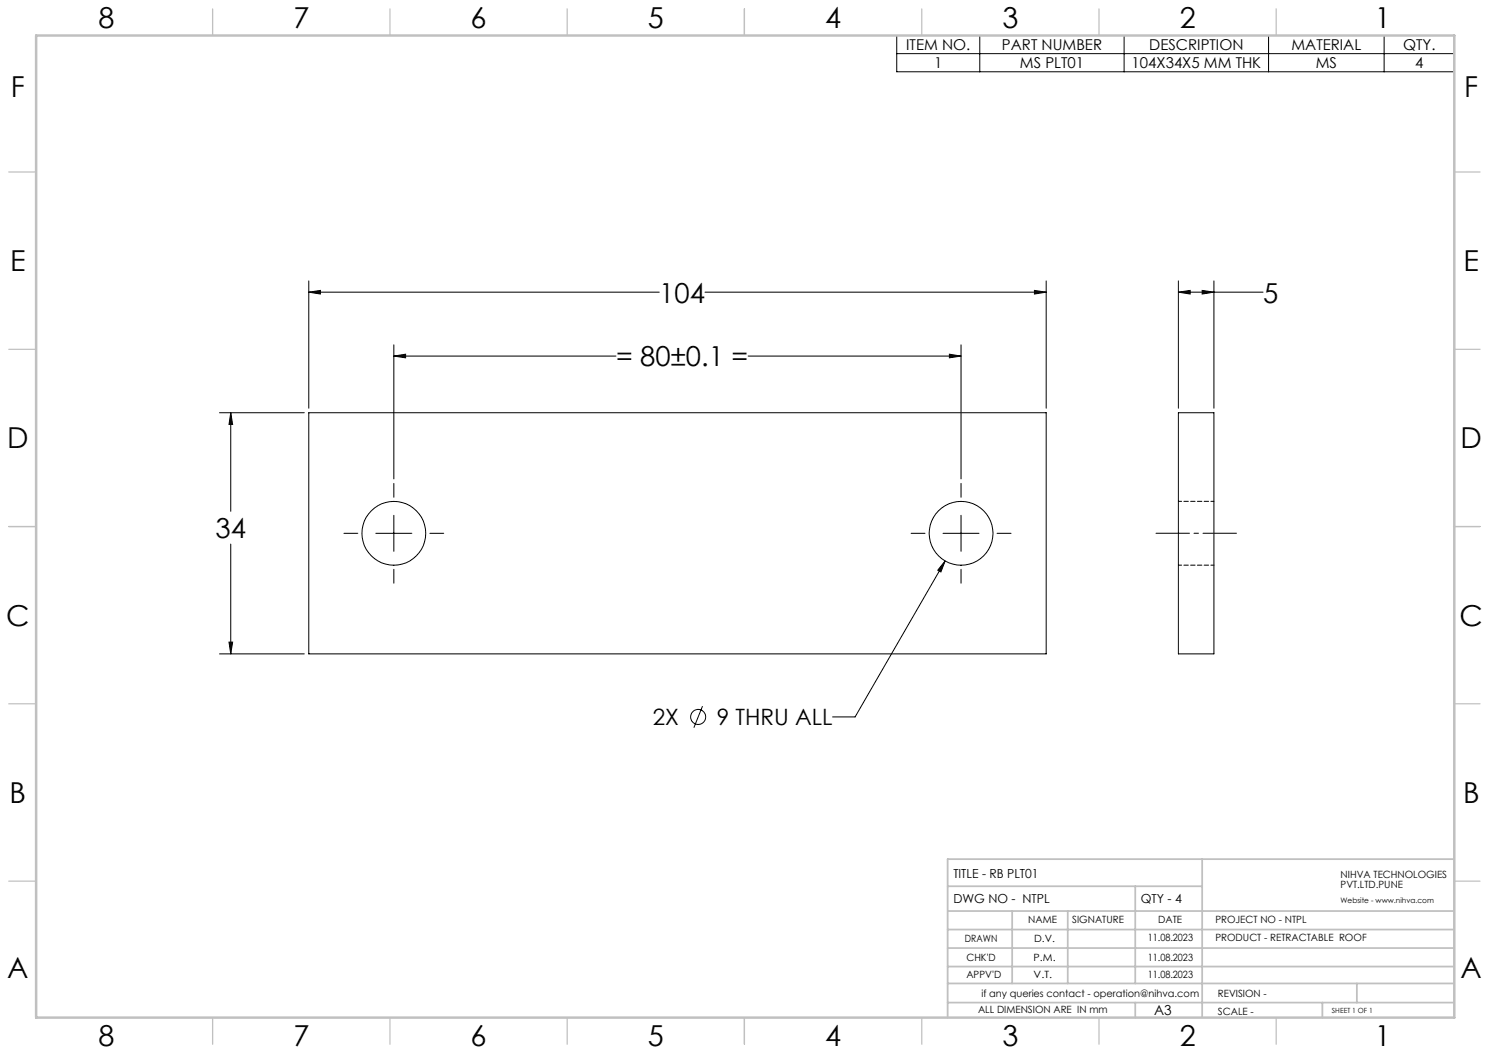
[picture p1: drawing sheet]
<svg xmlns="http://www.w3.org/2000/svg" width="420mm" height="297mm" viewBox="0 0 420 297" stroke-linecap="round" stroke-linejoin="round" font-family="sans-serif">
<g fill="none" stroke="#000" stroke-width=".28">
<path d="M252.9 10h157.3v10.2h-157.3zM252.9 15.1h157.3M276.4 10v10.2M317.1 10v10.2M357.8 10v10.2M390.4 10v10.2M87.1 79.2v35.9M295.1 79.2v35.9M332.4 79.2v35.9M342.4 79.2v35.9M87.1 82.4l3.3-.5v1zM87.1 82.4h98.8"/>
<path d="M111.1 97.3v37.8M198.9 82.4h96.2M267.8 99.9l3.3 .5-3.3 .5zM271.1 97.3v37.8M291.8 81.9l3.3 .5-3.3 .5zM332.4 82.4l3.3-.5v1zM332.4 82.4h23.9M339.1 81.9l3.3 .5-3.3 .5zM61.9 116.4h23.9M65.1 116.4l.5 3.3h-1zM65.1 116.4v27.8M87.1 116.4h208v68h-208z"/>
<path d="M111.1 100.4l3.3-.5v1zM111.1 100.4h62.6M211 100.4h60.1M332.4 116.4h10v68h-10zM111.1 136.3v4M271.1 136.3v4M65.1 153.5v30.9M97 150.4h3.9M106 150.4h10.2M111.1 145.3v10.2M121.2 150.4h4M257 150.4h3.9"/>
<path d="M266 150.4h10.2M266.6 158.2l-1.2 3.1-.9-.5zM266.6 158.2l-25.4 44h-6.4M271.1 145.3v10.2M281.2 150.4h4M111.1 160.6v3.9M271.1 160.6v3.9M61.9 184.4h23.9M64.6 181.1h1l-.5 3.3zM198.2 199.2l-2.5 6"/>
<circle cx="111.1" cy="150.4" r="9"/>
<circle cx="271.1" cy="150.4" r="9"/>
<circle cx="196.9" cy="202.2" r="2.11"/>
</g>
<path d="M326.1 150.4h22.7" fill="none" stroke="#000" stroke-width=".28" stroke-dasharray="15.2 1.3 1.3 1.3" stroke-dashoffset="5.8"/>
<g fill="none" stroke="#c0c0c0" stroke-width=".35">
<path d="M60 2.5v7.5M110 2.5v7.5M160 2.5v7.5M210 2.5v7.5M260 2.5v7.5M310 2.5v7.5M360 2.5v7.5M2.5 48.5h7.5M410 48.5h7.5M2.5 98.5h7.5M410 98.5h7.5M2.5 148.5h7.5"/>
<path d="M410 148.5h7.5M2.5 198.5h7.5M410 198.5h7.5M2.5 248.5h7.5M410 248.5h7.5M60 287v7.5M110 287v7.5M160 287v7.5M210 287v7.5M260 287v7.5M310 287v7.5M360 287v7.5"/>
</g>
<g fill="none" stroke="#c0c0c0" stroke-width=".5">
<path d="M267.3 257h142.7M267.3 250h71.8M285.5 257v20.4M301.2 257v20.4M320.2 250v27.4M339.1 242.3v44.7M410 242.3h-142.7v44.7M267.3 272.6h142.9M267.3 267.4h142.9M267.3 262.2h142.9M267.3 277.4h142.9M382.7 277.4v5.4"/>
<path d="M267.3 282.8h142.7M320.2 282.8v4.2M373 282.8v4.2"/>
</g>
<path d="M10.2 10h400v277h-400z" fill="none" stroke="#c0c0c0" stroke-width=".7"/>
<g fill="#000">
<path d="M266.6 158.2l-1.2 3.1-.9-.5z"/>
<path d="M291.8 81.9l3.3 .5-3.3 .5zM87.1 82.4l3.3-.5v1zM65.1 116.4l.5 3.3h-1zM64.6 181.1h1l-.5 3.3zM111.1 100.4l3.3-.5v1zM267.8 99.9l3.3 .5-3.3 .5zM332.4 82.4l3.3-.5v1zM339.1 81.9l3.3 .5-3.3 .5z"/>
</g>
<path d="M332.4 159.4h10M342.4 141.4h-10" fill="none" stroke="#000" stroke-width=".28" stroke-dasharray="1.3 .6" stroke-dashoffset=".4"/>
<g font-size="8.1">
<text x="27.8" y="8">8</text>
<text x="82.8" y="8">7</text>
<text x="132.8" y="8">6</text>
<text x="182.8" y="8">5</text>
<text x="232.8" y="8">4</text>
<text x="282.8" y="8">3</text>
<text x="332.8" y="8">2</text>
<text x="387.8" y="8">1</text>
<text x="3" y="27.2">F</text>
<text x="413" y="27.2">F</text>
<text x="2.8" y="76.5">E</text>
<text x="412.8" y="76.5">E</text>
<text x="2" y="126.5">D</text>
<text x="412" y="126.5">D</text>
<text x="1.7" y="176.5">C</text>
<text x="411.7" y="176.5">C</text>
<text x="2.7" y="226.5">B</text>
<text x="412.7" y="226.5">B</text>
<text x="2" y="275.7">A</text>
<text x="412" y="275.7">A</text>
<text x="27.8" y="295">8</text>
<text x="82.8" y="295">7</text>
<text x="132.8" y="295">6</text>
<text x="182.8" y="295">5</text>
<text x="232.8" y="295">4</text>
<text x="282.8" y="295">3</text>
<text x="332.8" y="295">2</text>
<text x="387.8" y="295">1</text>
</g>
<g font-size="7.8">
<text x="186" y="85.3">104</text>
<text x="356.3" y="85.3">5</text>
<text x="173.8" y="103.3">= 80±0.1 =</text>
<text x="60.8" y="151.8">34</text>
</g>
<g font-size="6.3">
<text x="184.1" y="204.6">2X</text>
<text x="202.2" y="204.6">9 THRU ALL</text>
</g>
<g font-size="4.2">
<text x="255.6" y="14.1">ITEM NO.</text>
<text x="282.6" y="14.1">PART NUMBER</text>
<text x="324.2" y="14.1">DESCRIPTION</text>
<text x="364.3" y="14.1">MATERIAL</text>
<text x="395.8" y="14.1">QTY.</text>
<text x="263.5" y="19.2">1</text>
<text x="287.7" y="19.2">MS PLT01</text>
<text x="319.2" y="19.2">104X34X5 MM THK</text>
<text x="371.1" y="19.2">MS</text>
<text x="399.2" y="19.2">4</text>
</g>
<text font-size="3.9" x="325.5" y="286.4">A3</text>
<g font-size="3.5">
<text x="268.9" y="247.6">TITLE - RB PLT01</text>
<text x="268.9" y="254.8">DWG NO - NTPL</text>
<text x="321.8" y="254.8">QTY - 4</text>
</g>
<g font-size="2.8">
<text x="378.1" y="247.6">NIHVA TECHNOLOGIES</text>
<text x="378.1" y="250.4">PVT.LTD.PUNE</text>
<text x="290" y="260.4">NAME</text>
<text x="302.4" y="260.5">SIGNATURE</text>
<text x="326.7" y="260.5">DATE</text>
<text x="342.8" y="260.5">PROJECT NO - NTPL</text>
<text x="272.2" y="265.7">DRAWN</text>
<text x="291.7" y="265.7">D.V.</text>
<text x="323.8" y="265.5">11.08.2023</text>
<text x="342.8" y="265.5">PRODUCT - RETRACTABLE ROOF</text>
<text x="272.6" y="271.1">CHK'D</text>
<text x="272.6" y="275.8">APPV'D</text>
<text x="291.6" y="271.1">P.M.</text>
<text x="291.6" y="275.8">V.T.</text>
<text x="323.8" y="271.1">11.08.2023</text>
<text x="323.8" y="275.8">11.08.2023</text>
<text x="276.8" y="281.1">if any queries contact - operation@nihva.com</text>
<text x="343.5" y="281.1">REVISION -</text>
<text x="275.9" y="285.6">ALL DIMENSION ARE IN mm</text>
<text x="343.5" y="286.4">SCALE -</text>
</g>
<text font-size="2.1" x="378.1" y="254.8">Website - www.nihva.com</text>
<text font-size="2" x="375.7" y="285.6">SHEET 1 OF 1</text>
</svg>
